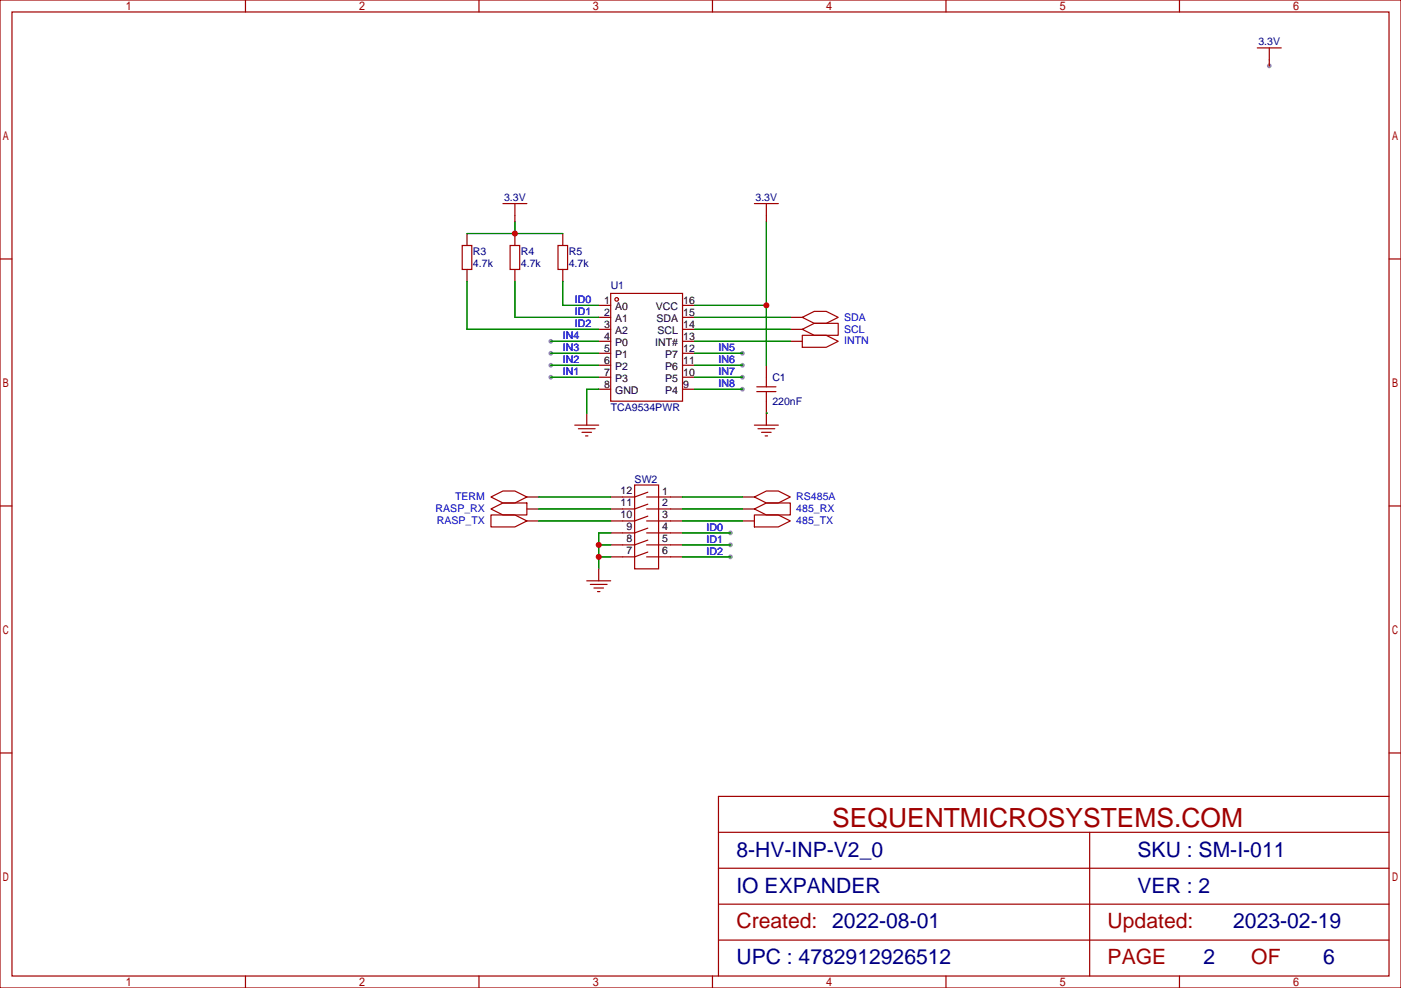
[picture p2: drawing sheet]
<svg xmlns="http://www.w3.org/2000/svg" width="413mm" height="291mm" viewBox="0 0 413 291" stroke-linecap="round" stroke-linejoin="round" font-family="sans-serif">
<g fill="#999">
<circle cx="162.3" cy="111.1" r=".71"/>
<circle cx="162.3" cy="107.6" r=".71"/>
<circle cx="162.3" cy="104.1" r=".71"/>
<circle cx="162.3" cy="100.5" r=".71"/>
<circle cx="218.7" cy="104.1" r=".71"/>
<circle cx="218.7" cy="107.6" r=".71"/>
<circle cx="218.7" cy="111.1" r=".71"/>
<circle cx="218.7" cy="114.7" r=".71"/>
<circle cx="215.2" cy="160.5" r=".71"/>
<circle cx="215.2" cy="164" r=".71"/>
<circle cx="215.2" cy="157" r=".71"/>
<circle cx="373.9" cy="19.4" r=".71"/>
</g>
<g fill="none" stroke="#a10000" stroke-width=".35">
<path d="M370.4 14.1h7.1M373.9 14.1v3.5M136.2 72.3h2.8v7.1h-2.8zM150.3 72.3h2.8v7.1h-2.8zM164.4 72.3h2.8v7.1h-2.8zM179.9 86.4h21.2v31.8h-21.2zM236.4 97l3.5-1.8h7v3.6h-7zM236.4 93.5l3.5-1.8h3.5l3.5 1.8-3.5 1.7h-3.5zM223 115.4h5.6M223 113.9h5.6M225.8 111.1v2.8M225.8 115.4v2.8"/>
<path d="M169.3 125.2h7.1M170.4 126.3h4.9M171.4 127.4h2.9M172.5 128.4h.7M222.2 125.2h7.1M223.3 126.3h4.9M224.4 127.4h2.8M225.4 128.4h.7"/>
<circle cx="181.7" cy="88.2" r=".53"/>
</g>
<g fill="none" stroke="#870000" stroke-width=".35">
<path d="M373.9 17.6v1.8M137.6 68.8v3.5M137.6 79.4v3.5M151.7 68.8v3.5M151.7 79.4v3.5M165.8 68.8v3.5M165.8 79.4v3.5M176.4 97h3.5M176.4 93.5h3.5M176.4 90h3.5M201.1 97h3.5M201.1 93.5h3.5"/>
<path d="M201.1 90h3.5M232.8 97h3.6M232.8 93.5h3.6M176.4 100.5h3.5M176.4 104.1h3.5M176.4 107.6h3.5M176.4 111.1h3.5M176.4 114.7h3.5M201.1 100.5h3.5M201.1 104.1h3.5M201.1 107.6h3.5M201.1 111.1h3.5"/>
<path d="M201.1 114.7h3.5M225.8 107.6v3.5M225.8 118.2v7M172.9 121.7v3.5"/>
</g>
<path d="M137.6 68.8h28.2M151.7 65.3v3.5M225.8 65.3v42.3M137.6 82.9v14.1h38.8M151.7 82.9v10.6h24.7M165.8 82.9v7.1h10.6M204.6 90h21.2M204.6 93.5h28.2M204.6 97h28.2M176.4 114.7h-3.5v7" fill="none" stroke="#008700" stroke-width=".35"/>
<circle cx="225.8" cy="121.7" r=".18" fill="#008700"/>
<g fill="none" stroke="#a10000" stroke-width=".35">
<path d="M0 0h412.7v291h-412.7zM3.5 3.5h405.7v284h-405.7zM72.3 0v3.5M141.1 0v3.5M209.9 0v3.5M278.7 0v3.5M347.5 0v3.5M148.2 60h7M151.7 60v3.5M222.2 60h7.1M225.8 60v3.5M0 76.3h3.5"/>
<path d="M409.2 76.3h3.5M236.4 98.8h7l3.5 1.7-3.5 1.8h-7zM0 149h3.5M144.6 146.4l3.6-1.8h3.5l3.5 1.8-3.5 1.8h-3.5zM144.6 149.9l3.6-1.7h7v3.5h-7zM144.6 151.7h7.1l3.5 1.8-3.5 1.7h-7.1zM187 142.9h7v24.7h-7zM190.5 146.4h7.1M190.5 149.9h7.1M190.5 153.5h7.1M190.5 157h7.1M190.9 145l-3.9 1.4h-3.6"/>
<path d="M190.9 148.5l-3.9 1.4h-3.6M190.9 152l-3.9 1.5h-3.6M190.9 155.6l-3.9 1.4h-3.6M190.9 159.1l-3.9 1.4h-3.6M222.2 146.4l3.6-1.8h3.5l3.5 1.8-3.5 1.8h-3.5zM222.2 149.9l3.6-1.7h7v3.5h-7zM222.2 151.7h7.1l3.5 1.8-3.5 1.7h-7.1zM409.2 149h3.5M172.9 171.1h7M173.9 172.2h5M175 173.2h2.8M176 174.3h.7"/>
<path d="M190.5 160.5h7.1M190.5 164h7.1M190.9 162.6l-3.9 1.4h-3.6M0 221.8h3.5M409.2 234.6h-197.5v52.9M409.2 221.8h3.5M211.7 255.8h197.5M211.7 245.2h197.5M321 245.2v42.3M211.7 266.3h197.5M211.7 276.9h197.5M72.3 287.5v3.5"/>
<path d="M141.1 287.5v3.5M209.9 287.5v3.5M278.7 287.5v3.5M347.5 287.5v3.5"/>
</g>
<g fill="none" stroke="#870000" stroke-width=".35">
<path d="M151.7 63.5v1.8M225.8 63.5v1.8M232.8 100.5h3.6M155.2 149.9h3.5M155.2 153.5h3.5M155.2 146.4h3.5M179.9 149.9h3.5M179.9 153.5h3.5M179.9 157h3.5M179.9 146.4h3.5M197.6 149.9h3.5M197.6 153.5h3.5"/>
<path d="M197.6 157h3.5M197.6 146.4h3.5M218.7 149.9h3.5M218.7 153.5h3.5M218.7 146.4h3.5M176.4 167.6v3.5M179.9 160.5h3.5M179.9 164h3.5M197.6 160.5h3.5M197.6 164h3.5"/>
</g>
<g fill="none" stroke="#008700" stroke-width=".35">
<path d="M162.3 100.5h14.1M162.3 111.1h14.1M162.3 107.6h14.1M162.3 104.1h14.1M204.6 100.5h28.2M204.6 111.1h14.1M204.6 107.6h14.1M204.6 104.1h14.1M204.6 114.7h14.1M158.7 146.4h21.2M158.7 149.9h21.2M158.7 153.5h21.2"/>
<path d="M179.9 157h-3.5v10.6M201.1 157h14.1M201.1 146.4h17.6M201.1 149.9h17.6M201.1 153.5h17.6M176.4 160.5h3.5M176.4 164h3.5M201.1 160.5h14.1M201.1 164h14.1"/>
</g>
<g fill="#c00">
<circle cx="151.7" cy="68.8" r=".88"/>
<circle cx="225.8" cy="90" r=".88"/>
<circle cx="176.4" cy="160.5" r=".88"/>
<circle cx="176.4" cy="164" r=".88"/>
</g>
<text font-size="7.8" fill="#a00000" x="245.2" y="243.6">SEQUENTMICROSYSTEMS.COM</text>
<g font-size="6.2" fill="#000080">
<text x="217" y="252.3">8-HV-INP-V2_0</text>
<text x="335.1" y="252.3">SKU : SM-I-011</text>
<text x="217" y="262.9">IO EXPANDER</text>
<text x="335.1" y="262.9">VER : 2</text>
<text x="363.3" y="273.5">2023-02-19</text>
<text x="217" y="284.1">UPC : 4782912926512</text>
<text x="354.6" y="284.1">2</text>
<text x="389.9" y="284.1">6</text>
</g>
<g font-size="6.2" fill="#a00000">
<text x="217" y="273.5">Created: 2022-08-01</text>
<text x="326.3" y="273.5">Updated:</text>
<text x="326.3" y="284.1">PAGE</text>
<text x="368.7" y="284.1">OF</text>
</g>
<g font-size="3.1" fill="#000080">
<text x="370.7" y="13.3">3.3V</text>
<text x="148.5" y="59.1">3.3V</text>
<text x="222.6" y="59.1">3.3V</text>
<text x="139.3" y="75.2">R3</text>
<text x="153.5" y="75.2">R4</text>
<text x="167.6" y="75.2">R5</text>
<text x="139.3" y="78.8">4.7k</text>
<text x="153.5" y="78.8">4.7k</text>
<text x="167.6" y="78.8">4.7k</text>
<text x="179.9" y="85.2">U1</text>
<text x="227.5" y="112.3">C1</text>
<text x="227.5" y="119.3">220nF</text>
<text x="179.9" y="121">TCA9534PWR</text>
<text x="187" y="142.3">SW2</text>
</g>
<g font-size="3.1" fill="#00f">
<text x="169.3" y="89.3">ID0</text>
<text x="169.3" y="92.9">ID1</text>
<text x="248.7" y="94.4">SDA</text>
<text x="165.8" y="99.9">IN4</text>
<text x="169.3" y="96.4">ID2</text>
<text x="248.7" y="97.9">SCL</text>
<text x="248.7" y="101.5">INTN</text>
<text x="165.8" y="107">IN2</text>
<text x="165.8" y="103.4">IN3</text>
<text x="211.7" y="103.4">IN5</text>
<text x="211.7" y="107">IN6</text>
<text x="165.8" y="110.5">IN1</text>
<text x="211.7" y="110.5">IN7</text>
<text x="211.7" y="114">IN8</text>
<text x="134.1" y="147.3">TERM</text>
<text x="234.6" y="147.3">RS485A</text>
<text x="128.3" y="150.9">RASP_RX</text>
<text x="128.7" y="154.4">RASP_TX</text>
<text x="234.6" y="150.9">485_RX</text>
<text x="234.6" y="154.4">485_TX</text>
<text x="208.1" y="159.9">ID1</text>
<text x="208.1" y="156.4">ID0</text>
<text x="208.1" y="163.4">ID2</text>
</g>
<g font-size="3.1">
<text x="178" y="89.7">1</text>
<text x="201.3" y="89.7">16</text>
<text x="178" y="93.2">2</text>
<text x="181.2" y="91.4">A0</text>
<text x="181.2" y="95">A1</text>
<text x="193.2" y="91.4">VCC</text>
<text x="193.4" y="95">SDA</text>
<text x="201.3" y="93.2">15</text>
<text x="178" y="96.7">3</text>
<text x="178" y="100.2">4</text>
<text x="181.2" y="98.5">A2</text>
<text x="193.7" y="98.5">SCL</text>
<text x="201.3" y="100.2">13</text>
<text x="201.3" y="96.7">14</text>
<text x="178" y="103.8">5</text>
<text x="178" y="107.3">6</text>
<text x="181.2" y="102">P0</text>
<text x="181.2" y="105.5">P1</text>
<text x="193" y="102">INT#</text>
<text x="196" y="105.5">P7</text>
<text x="201.3" y="107.3">11</text>
<text x="201.3" y="103.8">12</text>
<text x="178" y="110.8">7</text>
<text x="181.2" y="109.1">P2</text>
<text x="181.2" y="112.6">P3</text>
<text x="196" y="112.6">P5</text>
<text x="196" y="109.1">P6</text>
<text x="201.3" y="110.8">10</text>
<text x="178" y="114.4">8</text>
<text x="181.2" y="116.1">GND</text>
<text x="196" y="116.1">P4</text>
<text x="201.3" y="114.4">9</text>
<text x="182.8" y="149">11</text>
<text x="182.8" y="145.4">12</text>
<text x="195.1" y="145.8">1</text>
<text x="195.1" y="149">2</text>
<text x="182.8" y="152.5">10</text>
<text x="195.1" y="152.5">3</text>
<text x="184.6" y="159.5">8</text>
<text x="184.6" y="156">9</text>
<text x="195.1" y="159.5">5</text>
<text x="195.1" y="156">4</text>
<text x="184.6" y="163.1">7</text>
<text x="195.1" y="163.1">6</text>
</g>
</svg>
